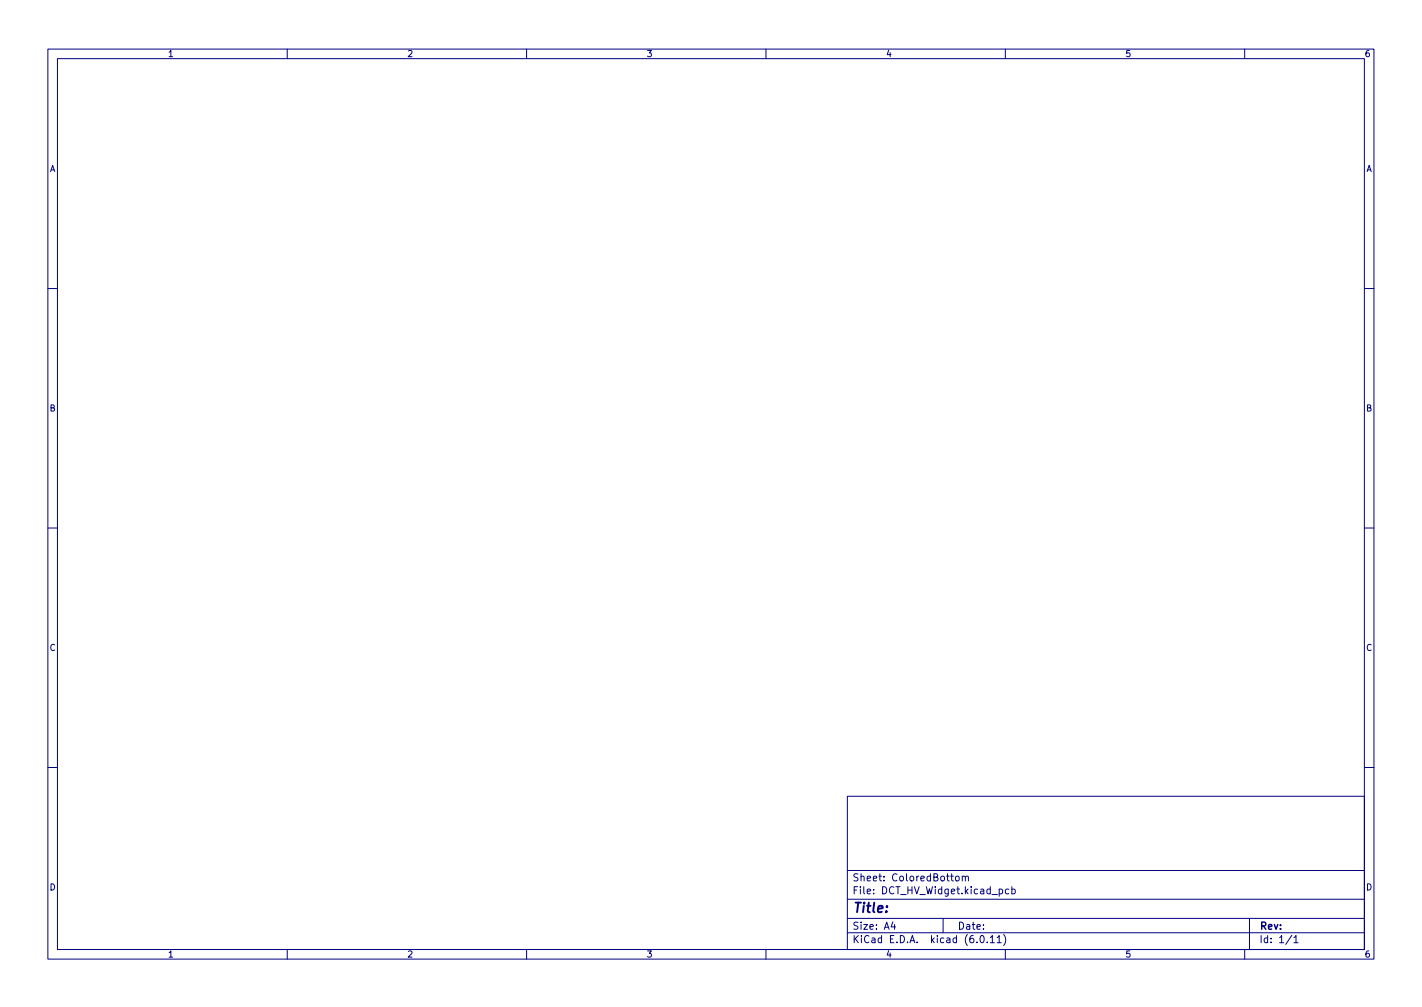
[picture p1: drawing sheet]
<svg xmlns="http://www.w3.org/2000/svg" width="297mm" height="210mm" viewBox="0 0 297 210" stroke-linecap="round" stroke-linejoin="round" font-family="sans-serif">
<g fill="none" stroke="#000080" stroke-width=".21">
<path d="M10 10.2h277v190.1h-277zM12 12.2h273v186.1h-273zM60 10.2v2M110 10.2v2M160 10.2v2M210 10.2v2M260 10.2v2M10 60.2h2M285 60.2h2M10 110.2h2M285 110.2h2M10 160.2h2"/>
<path d="M177 166.3h108v32h-108zM285 160.2h2M60 198.3v2M110 198.3v2M160 198.3v2M177 194.8h108M177 191.8h108M177 187.8h108M177 181.8h108M182.5 186.5v.1M182.5 185.7v.1M184.6 183.8v.1"/>
<path d="M184.6 183v.1M197 191.8v3M201 183.1l.2-.2 .4 .1v.9M201 182.9v1M201.6 183.1l.3-.2 .3 .1 .1 .9M209.6 195.1a1.72 1.72 0 0 1 0 2.3M210 198.3v2M211.4 185.7l.4-.1 .3 .3-.2 .7h-.5M211.4 185.1v1.5M260 198.3v2M261 191.8v6.5M270.3 195.8l.4-.5v1.5"/>
<path d="M270.3 196.8h.8"/>
</g>
<text font-size="2.8" fill="#000080" x="178" y="191.2">Title:</text>
<g font-size="2.1" fill="#000080">
<text x="178" y="184.5">Sheet:</text>
<text x="186.2" y="184.5">ColoredBottom</text>
<text x="178" y="187.2">File:</text>
<text x="184.4" y="187.2">DCT_HV_Widget.kicad_pcb</text>
<text x="178" y="197.4">KiCad</text>
<text x="178" y="194.6">Size:</text>
<text x="184.7" y="194.6">A4</text>
<text x="185.7" y="197.4">E.D.A.</text>
<text x="194.6" y="197.4">kicad</text>
<text x="200" y="194.6">Date:</text>
<text x="201.8" y="197.4">(6.0.11)</text>
<text x="263" y="194.6">Rev:</text>
<text x="263" y="197.4">Id:</text>
<text x="267.1" y="197.4">1/1</text>
</g>
<g font-size="1.8" fill="#000080">
<text x="35" y="12.3">1</text>
<text x="85" y="12.3">2</text>
<text x="135" y="12.3">3</text>
<text x="185" y="12.3">4</text>
<text x="235" y="12.3">5</text>
<text x="285" y="12.3">6</text>
<text x="10.4" y="36.3">A</text>
<text x="285.4" y="36.3">A</text>
<text x="10.3" y="86.3">B</text>
<text x="285.3" y="86.3">B</text>
<text x="10.3" y="136.3">C</text>
<text x="285.3" y="136.3">C</text>
<text x="10.3" y="186.3">D</text>
<text x="285.3" y="186.3">D</text>
<text x="35" y="200.3">1</text>
<text x="85" y="200.3">2</text>
<text x="135" y="200.3">3</text>
<text x="185" y="200.3">4</text>
<text x="235" y="200.3">5</text>
<text x="285" y="200.3">6</text>
</g>
</svg>
